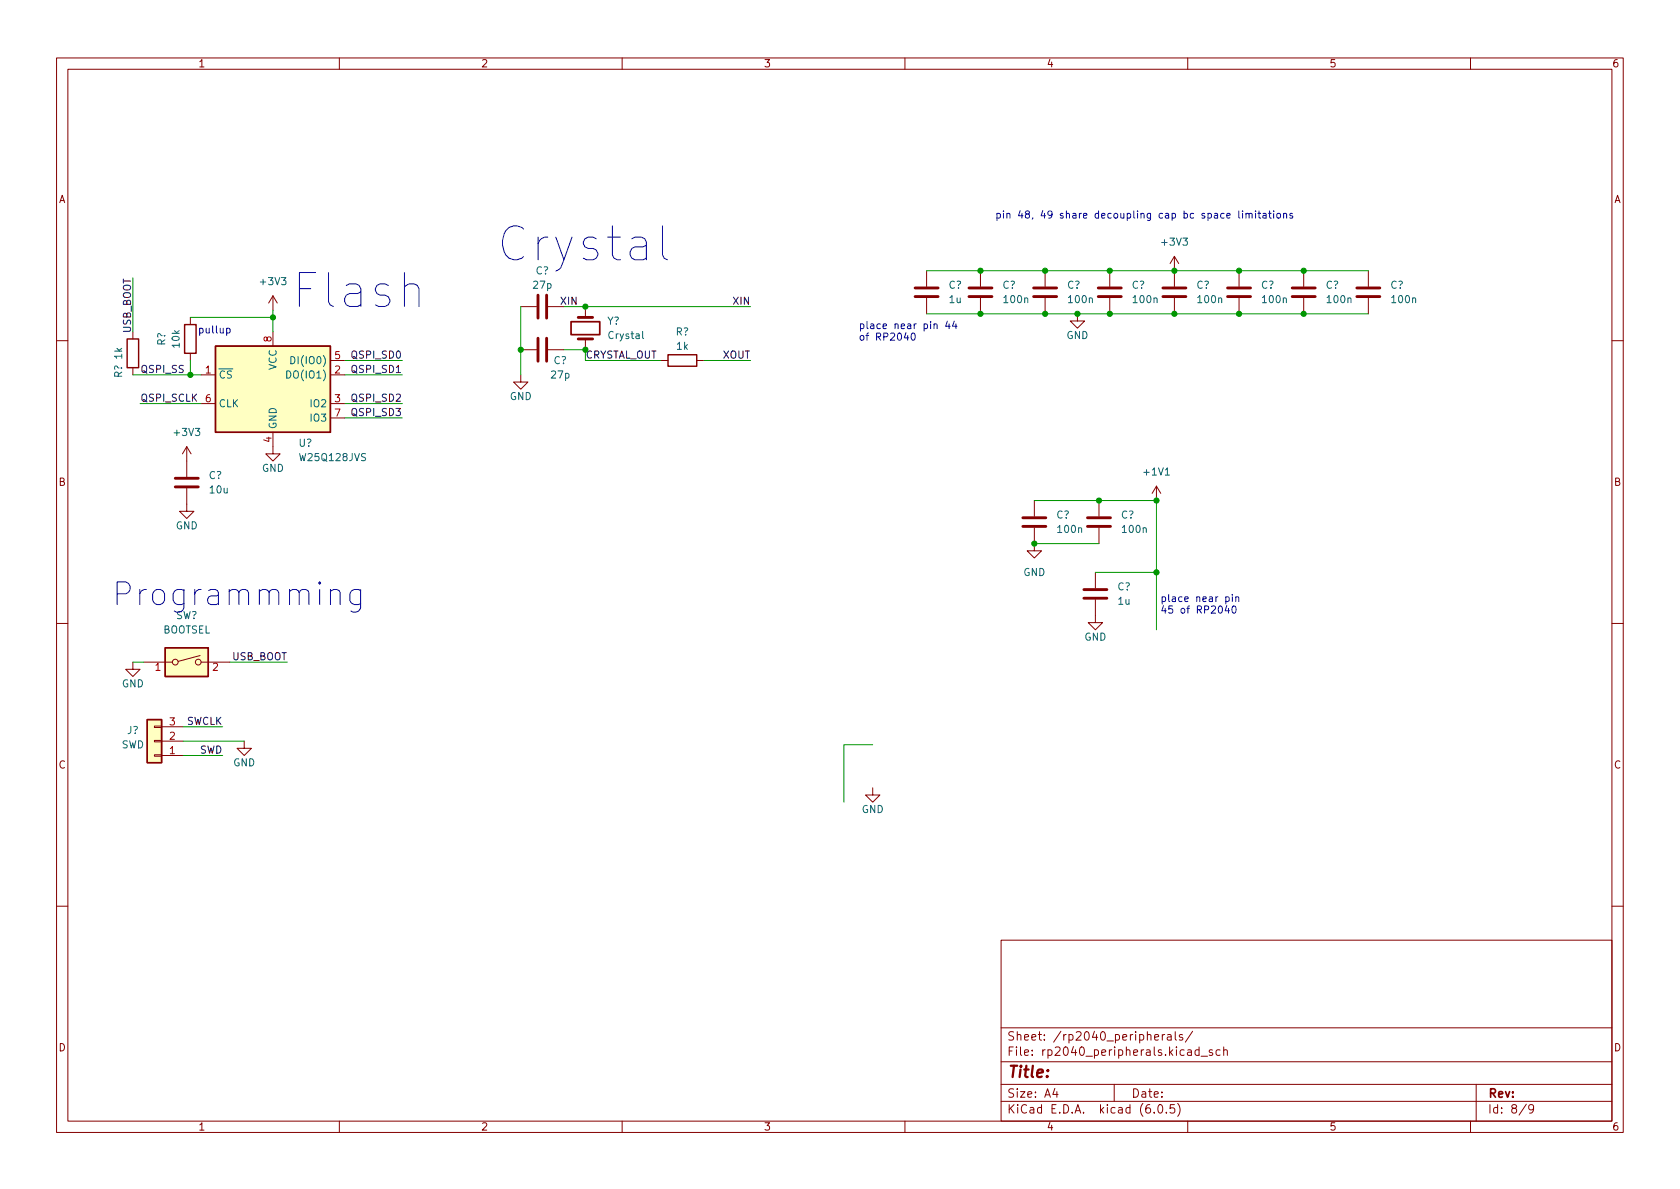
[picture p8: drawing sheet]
<svg xmlns="http://www.w3.org/2000/svg" width="297mm" height="210mm" viewBox="0 0 297 210" stroke-linecap="round" stroke-linejoin="round" font-family="sans-serif">
<g fill="none" stroke="#840000" stroke-width=".18">
<path d="M10 10.2h277v190.1h-277zM12 12.2h273v186.1h-273zM60 10.2v2M110 10.2v2M160 10.2v2M210 10.2v2M260 10.2v2M23.5 58.7v1.2M33.7 56.1v1.3M48.3 52.3v2.6M48.3 58.7v2.5M48.3 52.3l-.8 1.3"/>
<path d="M48.3 52.3l.7 1.3M92.1 54.2h2.8M96.9 54.2h2.8M103.5 54.2v1.9M103.5 59.9v1.9M163.8 47.9v2.8M163.8 52.7v2.8M173.4 47.9v2.8M173.4 52.7v2.8M184.8 47.9v2.8M184.8 52.7v2.8M190.5 55.5v1.3h1.3l-1.3 1.2-1.3-1.2h1.3"/>
<path d="M196.2 47.9v2.8M196.2 52.7v2.8M207.6 45.3l-.7 1.3M207.6 45.3v5.4M207.6 52.7v2.8M207.6 45.3l.8 1.3M219.1 47.9v2.8M219.1 52.7v2.8M230.5 47.9v2.8M230.5 52.7v2.8M241.9 47.9v2.8M241.9 52.7v2.8"/>
<path d="M10 60.2h2M23.5 65v1.3M33 79l-.7 1.3M33 79v5.3M33 79l.8 1.3M33.7 62.5v1.2M35.6 66.3h2.5M35.6 71.4h2.5M48.3 76.4v3.9h1.2l-1.2 1.2-1.3-1.2h1.3M58.4 63.7h2.6M58.4 66.3h2.6M58.4 71.4h2.6"/>
<path d="M58.4 73.9h2.6M92.1 66.3v1.3h1.2l-1.2 1.2-1.3-1.2h1.3M92.1 61.8h2.8M96.9 61.8h2.8M116.8 63.7h1.3M123.2 63.7h1.3M285 60.2h2M33 86.4v4h1.3l-1.3 1.3-1.3-1.3h1.3M182.9 93.3v4.1h1.2l-1.2 1.3-1.3-1.3h1.3M182.9 88.5v2.8M194.3 88.5v2.8M194.3 93.3v2.8"/>
<path d="M204.5 86l.7 1.2M204.5 86v2.5M204.5 86l-.8 1.2M10 110.2h2M23.5 117.1v1.3h1.3l-1.3 1.2-1.3-1.2h1.3M25.4 117.1h5.1M35.4 115.9l-3.9 1.1M35.6 117.1h5M193.7 106v4.1h1.2l-1.2 1.3-1.3-1.3h1.3M193.7 101.2v2.8M285 110.2h2M27.3 128.4h1.3v.2h-1.3z"/>
<path d="M27.3 130.9h1.3v.3h-1.3zM27.3 133.5h1.3v.2h-1.3zM28.6 133.6h3.8M28.6 131.1h3.8M28.6 128.5h3.8M43.2 131.1v1.2h1.2l-1.2 1.3-1.3-1.3h1.3M154.3 139.3v1.3h1.3l-1.3 1.3-1.3-1.3h1.3M10 160.2h2M177 166.3h108v32h-108zM285 160.2h2M60 198.3v2M110 198.3v2"/>
<path d="M160 198.3v2M177 194.8h108M177 191.8h108M177 187.8h108M177 181.8h108M186.5 192.5l-.4 1h1M186.9 193v1M197 191.8v3M204.1 196.7v.1M204.1 183.4l.8-.1-.1-.3-.4-.1-.3 .2 .1 .8h.6M204.9 195.4l.2-.1a.81 .81 0 0 1 .6 .7 .81 .81 0 0 1-.3 .8h-.2a.81 .81 0 0 1-.6-.6 .81 .81 0 0 1 .3-.8zM205.5 182.9v1"/>
<path d="M205.9 182.9l-.3 .1-.1 .2M206.2 196.7v.1M206.4 183h.6l.1 .9M207.1 183.3l-.5 .1a.29 .29 0 0 0-.2 .2 .29 .29 0 0 0 .2 .3h.5M207.6 195.3h-.7v.7l.2-.1 .5 .1 .1 .2-.1 .5-.2 .1-.5-.1M207.8 182.4v1.3l.2 .2M208.2 195.1a1.72 1.72 0 0 1 0 2.3M209.1 183l-.4-.1-.2 .2 .1 .3 .5 .1v.4h-.6M210 198.3v2M210.9 182.4l-1.3 1.9M212 185.7l-.4-.1-.3 .3v.4l.1 .3h.6M212 185.1v1.5"/>
<path d="M212.4 186.8h1.1M214.4 185.7l-.4-.1-.2 .2 .1 .3 .5 .1v.4h-.6M215.7 185.7l-.4-.1-.3 .3v.4l.1 .3h.6M216.4 185.8l.2-.2 .3 .1 .1 .9M216.4 185.1v1.5M260 198.3v2M261 191.8v6.5M269.9 195.3l-1.3 1.9M271.2 196l-.3 .3h-.3l-.3-.3 .1-.6 .5-.1 .2 .2a.99 .99 0 0 1-.4 1.3h-.3"/>
<circle cx="31" cy="117.1" r=".51"/>
<circle cx="35.1" cy="117.1" r=".51"/>
</g>
<path d="M22.5 59.9h2v5.1h-2zM32.6 57.4h2.1v5.1h-2.1zM38.1 61.2h20.3v15.2h-20.3zM118.1 62.7h5.1v2.1h-5.1zM29.2 114.5h7.6v5.1h-7.6zM26 127.2h2.6v7.7h-2.6z" fill="none" stroke="#840000" stroke-width=".25"/>
<g fill="none" stroke="#840000" stroke-width=".51">
<path d="M95.1 52.2v4.1M95.1 59.8v4.1M96.6 52.2v4.1M96.6 59.8v4.1M102.2 59.9h2.6M102.2 56.1h2.6M161.8 52.4h4.1M161.8 50.9h4.1M171.3 52.4h4.1M171.3 50.9h4.1M182.8 52.4h4M182.8 50.9h4"/>
<path d="M194.2 52.4h4M194.2 50.9h4M205.6 52.4h4.1M205.6 50.9h4.1M217 52.4h4.1M217 50.9h4.1M228.5 52.4h4M228.5 50.9h4M239.9 52.4h4.1M239.9 50.9h4.1M31 86.1h4.1M31 84.6h4.1"/>
<path d="M180.8 93.1h4.1M180.8 91.6h4.1M192.3 93.1h4M192.3 91.6h4M191.6 105.8h4.1M191.6 104.3h4.1"/>
</g>
<path d="M101 56.9h5v2.3h-5z" fill="none" stroke="#840000" stroke-width=".3"/>
<path d="M113.6 58.6v1.1l.2 .2M50.7 65.6a.64 .64 0 0 1 .7 .6 .64 .64 0 0 1-.7 .7zM51.4 63.1a.64 .64 0 0 1 .8 .6 .64 .64 0 0 1-.8 .6z" fill="none" stroke="#006464" stroke-width=".18"/>
<g fill="#ffffc2" stroke="#ffffc2" stroke-width=".18">
<path d="M26 127.2h2.6v7.7h-2.6z"/>
<path d="M38.1 61.2h20.3v15.2h-20.3z"/>
<path d="M29.2 114.5h7.6v5.1h-7.6z"/>
</g>
<g fill="none" stroke="#0000c2" stroke-width=".18">
<path d="M117.1 39.9v5.2l.3 .6 .6 .2M216.9 38.2l.6-.2v-.2l-.4-.1-.2 .2 .1 .6h.5M219 37.3v1.1l.2 .2M219.7 37.3v.1M219.7 37.7v.9M220.3 37.8l.2-.1 .3 .1v.8M220.3 37.7v.9M220.8 37.9l.2-.2 .3 .1 .1 .8M222 37.3v.1M222 37.7v.9M222.4 37.7h.5M222.6 37.3v1.1l.3 .2"/>
<path d="M223.3 37.8h.5l.1 .8M223.9 38l-.5 .1-.1 .2 .1 .3 .5-.1M224.3 37.7h.5M224.5 37.3v1.1l.3 .2M225.2 37.3v.1M225.2 37.7v.9M225.9 37.8l.3-.1 .2 .3v.3l-.2 .3-.3-.1-.2-.2zM227 37.8l.1-.1 .3 .1 .1 .8M227 37.7v.9M228.5 37.8l-.3-.1-.2 .2 .1 .2 .4 .1v.3h-.5M40.1 58.1l.3-.1 .3 .3-.1 .5h-.5M161.2 59l.2-.1a.68 .68 0 0 1 .4 .6 .68 .68 0 0 1-.4 .7l-.2-.2-.1-.3z"/>
<path d="M167.5 56.8l-.3 .9h.8M167.8 57.3v.8M168.7 56.8l-.3 .9h.8M169 57.3v.8M58.4 104.6a.99 .99 0 0 1 1.7 .2v2.1M63.8 104.2v3.3a1.09 1.09 0 0 1-1.8 .6M63.8 104.4l-.4-.2h-.8l-.6 .4-.1 .4v1.1l.3 .6 .4 .2h.8l.4-.2M216.7 105.6l.4-.1 .2 .3-.1 .5h-.5M216.7 105.5v1.3M216.9 107.1l-.3 .9h.8M217.2 107.6v.8M217.9 105.1v.1"/>
<path d="M217.9 105.5v.9M217.9 107.3l.2-.1a.68 .68 0 0 1 .5 .6 .68 .68 0 0 1-.5 .6l-.2-.1-.1-.4zM218.5 105.7l.2-.2 .3 .1v.8M218.5 105.5v.9"/>
</g>
<g fill="none" stroke="#009600" stroke-width=".18">
<path d="M23.5 49.1v9.6M33.7 56.1h14.6M48.3 54.9v3.8M92.1 54.2v12.1M99.7 54.2h33M163.8 55.5h78.1M163.8 47.9h78.1M23.5 66.3h12.1M24.8 71.4h10.8M33.7 63.7v2.6M61 66.3h10.1M61 73.9h10.1"/>
<path d="M61 63.7h10.1M61 71.4h10.1M99.7 61.8h3.8M103.5 63.7h13.3M124.5 63.7h8.2M182.9 88.5h21.6v22.9M182.9 96.1h11.4M23.5 117.1h1.9M40.6 117.1h10.2M193.7 101.2h10.8M32.4 128.5h7M32.4 133.6h7"/>
<path d="M32.4 131.1h10.8M154.3 131.7h-5.1v10.2"/>
</g>
<g fill="#009600" stroke="#009600" stroke-width=".18">
<circle cx="48.3" cy="56.1" r=".46"/>
<circle cx="33.7" cy="66.3" r=".46"/>
<circle cx="92.1" cy="61.8" r=".46"/>
<circle cx="184.8" cy="55.5" r=".46"/>
<circle cx="184.8" cy="47.9" r=".46"/>
<circle cx="190.5" cy="55.5" r=".46"/>
<circle cx="207.6" cy="55.5" r=".46"/>
<circle cx="196.2" cy="55.5" r=".46"/>
<circle cx="204.5" cy="88.5" r=".46"/>
<circle cx="194.3" cy="88.5" r=".46"/>
<circle cx="103.5" cy="61.8" r=".46"/>
<circle cx="103.5" cy="54.2" r=".46"/>
<circle cx="173.4" cy="47.9" r=".46"/>
<circle cx="173.4" cy="55.5" r=".46"/>
<circle cx="230.5" cy="55.5" r=".46"/>
<circle cx="219.1" cy="55.5" r=".46"/>
<circle cx="219.1" cy="47.9" r=".46"/>
<circle cx="196.2" cy="47.9" r=".46"/>
<circle cx="207.6" cy="47.9" r=".46"/>
<circle cx="204.5" cy="101.2" r=".46"/>
<circle cx="182.9" cy="96.1" r=".46"/>
<circle cx="230.5" cy="47.9" r=".46"/>
</g>
<g font-size="8.4" fill="#0000c2">
<text x="87.6" y="46.2">Crystal</text>
<text x="51.4" y="54.5">Flash</text>
</g>
<text font-size="5.6" fill="#0000c2" x="19.7" y="107.1">Programmming</text>
<text font-size="2.8" fill="#840000" x="178" y="190.6">Title:</text>
<g font-size="2.1" fill="#840000">
<text x="178" y="184">Sheet: /rp2040_peripherals/</text>
<text x="178" y="186.7">File: rp2040_peripherals.kicad_sch</text>
<text x="178" y="196.9">KiCad E.D.A. kicad (6.0.5)</text>
<text x="178" y="194.1">Size: A4</text>
<text x="200" y="194.1">Date:</text>
<text x="263" y="194.1">Rev:</text>
<text x="263" y="196.9">Id: 8/9</text>
</g>
<g font-size="1.8" fill="#840000">
<text x="35" y="11.9">1</text>
<text x="85" y="11.9">2</text>
<text x="135" y="11.9">3</text>
<text x="185" y="11.9">4</text>
<text x="235" y="11.9">5</text>
<text x="285" y="11.9">6</text>
<text x="10.3" y="35.9">A</text>
<text x="285.3" y="35.9">A</text>
<text x="10.3" y="85.9">B</text>
<text x="285.3" y="85.9">B</text>
<text x="10.3" y="135.9">C</text>
<text x="285.3" y="135.9">C</text>
<text x="10.3" y="185.9">D</text>
<text x="285.3" y="185.9">D</text>
<text x="35" y="199.9">1</text>
<text x="85" y="199.9">2</text>
<text x="135" y="199.9">3</text>
<text x="185" y="199.9">4</text>
<text x="235" y="199.9">5</text>
<text x="285" y="199.9">6</text>
</g>
<g font-size="1.8" fill="#0000c2">
<text x="175.9" y="38.6">pin 48, 49 share decoupling cap bc space limitations</text>
<text x="34.9" y="59">pullup</text>
<text x="151.8" y="58.2">place near pin 44</text>
<text x="151.8" y="60.2">of RP2040</text>
<text x="205.1" y="106.4">place near pin</text>
<text x="205.1" y="108.5">45 of RP2040</text>
</g>
<g font-size="1.8" fill="#006464">
<text x="205.6" y="43.4">+3V3</text>
<text x="46.2" y="50.4">+3V3</text>
<text x="94.4" y="51">27p</text>
<text x="94.7" y="48.5">C?</text>
<text x="167.7" y="51">C?</text>
<text x="167.9" y="53.6">1u</text>
<text x="177.2" y="51">C?</text>
<text x="177.6" y="53.6">100n</text>
<text x="188.7" y="51">C?</text>
<text x="189" y="53.6">100n</text>
<text x="200.1" y="51">C?</text>
<text x="200.5" y="53.6">100n</text>
<text x="211.5" y="51">C?</text>
<text x="211.9" y="53.6">100n</text>
<text x="223" y="51">C?</text>
<text x="223.3" y="53.6">100n</text>
<text x="234.4" y="51">C?</text>
<text x="234.8" y="53.6">100n</text>
<text x="245.8" y="51">C?</text>
<text x="246.2" y="53.6">100n</text>
<text x="107.4" y="57.4">Y?</text>
<text x="107.7" y="59.9">Crystal</text>
<text x="119.5" y="59.3">R?</text>
<text x="188.5" y="59.9">GND</text>
<text x="29.2" y="61.1" transform="rotate(-90 29.2 61.1)">R?</text>
<text x="31.7" y="61.4" transform="rotate(-90 31.7 61.4)">10k</text>
<text x="48.9" y="65.5" transform="rotate(-90 48.9 65.5)">VCC</text>
<text x="52.1" y="64.4">DI(IO0)</text>
<text x="97.9" y="64.4">C?</text>
<text x="119.7" y="61.8">1k</text>
<text x="21.6" y="66.8" transform="rotate(-90 21.6 66.8)">R? 1k</text>
<text x="38.6" y="66.9">~{CS}</text>
<text x="51.2" y="66.9">DO(IO1)</text>
<text x="90.1" y="70.7">GND</text>
<text x="97.5" y="66.9">27p</text>
<text x="30.9" y="77.1">+3V3</text>
<text x="38.6" y="72">CLK</text>
<text x="48.9" y="75.9" transform="rotate(-90 48.9 75.9)">GND</text>
<text x="55.1" y="72">IO2</text>
<text x="55.1" y="74.5">IO3</text>
<text x="46.3" y="83.4">GND</text>
<text x="52.8" y="79">U?</text>
<text x="53.2" y="81.5">W25Q128JVS</text>
<text x="36.9" y="84.7">C?</text>
<text x="37.2" y="87.2">10u</text>
<text x="202.4" y="84.1">+1V1</text>
<text x="31.1" y="93.6">GND</text>
<text x="186.8" y="91.7">C?</text>
<text x="187.1" y="94.2">100n</text>
<text x="198.2" y="91.7">C?</text>
<text x="198.6" y="94.2">100n</text>
<text x="180.9" y="101.8">GND</text>
<text x="197.6" y="104.4">C?</text>
<text x="197.7" y="106.9">1u</text>
<text x="28.7" y="112">BOOTSEL</text>
<text x="31.1" y="109.5">SW?</text>
<text x="191.7" y="113.3">GND</text>
<text x="21.5" y="121.5">GND</text>
<text x="22.5" y="129.8">J?</text>
<text x="21.4" y="132.3">SWD</text>
<text x="41.2" y="135.5">GND</text>
<text x="152.3" y="143.8">GND</text>
</g>
<g font-size="1.8" fill="#0f0f0f">
<text x="99.3" y="53.9">XIN</text>
<text x="129.8" y="53.9">XIN</text>
<text x="23.1" y="59" transform="rotate(-90 23.1 59)">USB_BOOT</text>
<text x="24.8" y="65.9">QSPI_SS</text>
<text x="62.5" y="65.9">QSPI_SD1</text>
<text x="62.5" y="63.4">QSPI_SD0</text>
<text x="127.8" y="63.4">XOUT</text>
<text x="24.8" y="71">QSPI_SCLK</text>
<text x="62.5" y="71">QSPI_SD2</text>
<text x="62.5" y="73.6">QSPI_SD3</text>
<text x="41" y="116.7">USB_BOOT</text>
<text x="32.9" y="128.2">SWCLK</text>
<text x="35.2" y="133.2">SWD</text>
</g>
<g font-size="1.8" fill="#a90000">
<text x="48" y="60.4" transform="rotate(-90 48 60.4)">8</text>
<text x="59.2" y="63.5">5</text>
<text x="36.3" y="66">1</text>
<text x="36.3" y="71.1">6</text>
<text x="59.2" y="66">2</text>
<text x="59.2" y="71.1">3</text>
<text x="59.2" y="73.7">7</text>
<text x="48" y="78.2" transform="rotate(-90 48 78.2)">4</text>
<text x="27.4" y="118.6">1</text>
<text x="37.6" y="118.6">2</text>
<text x="30" y="130.8">2</text>
<text x="30" y="128.3">3</text>
<text x="30" y="133.3">1</text>
</g>
<text font-size="1.8" fill="#009600" x="103.5" y="63.4">CRYSTAL_OUT</text>
</svg>
